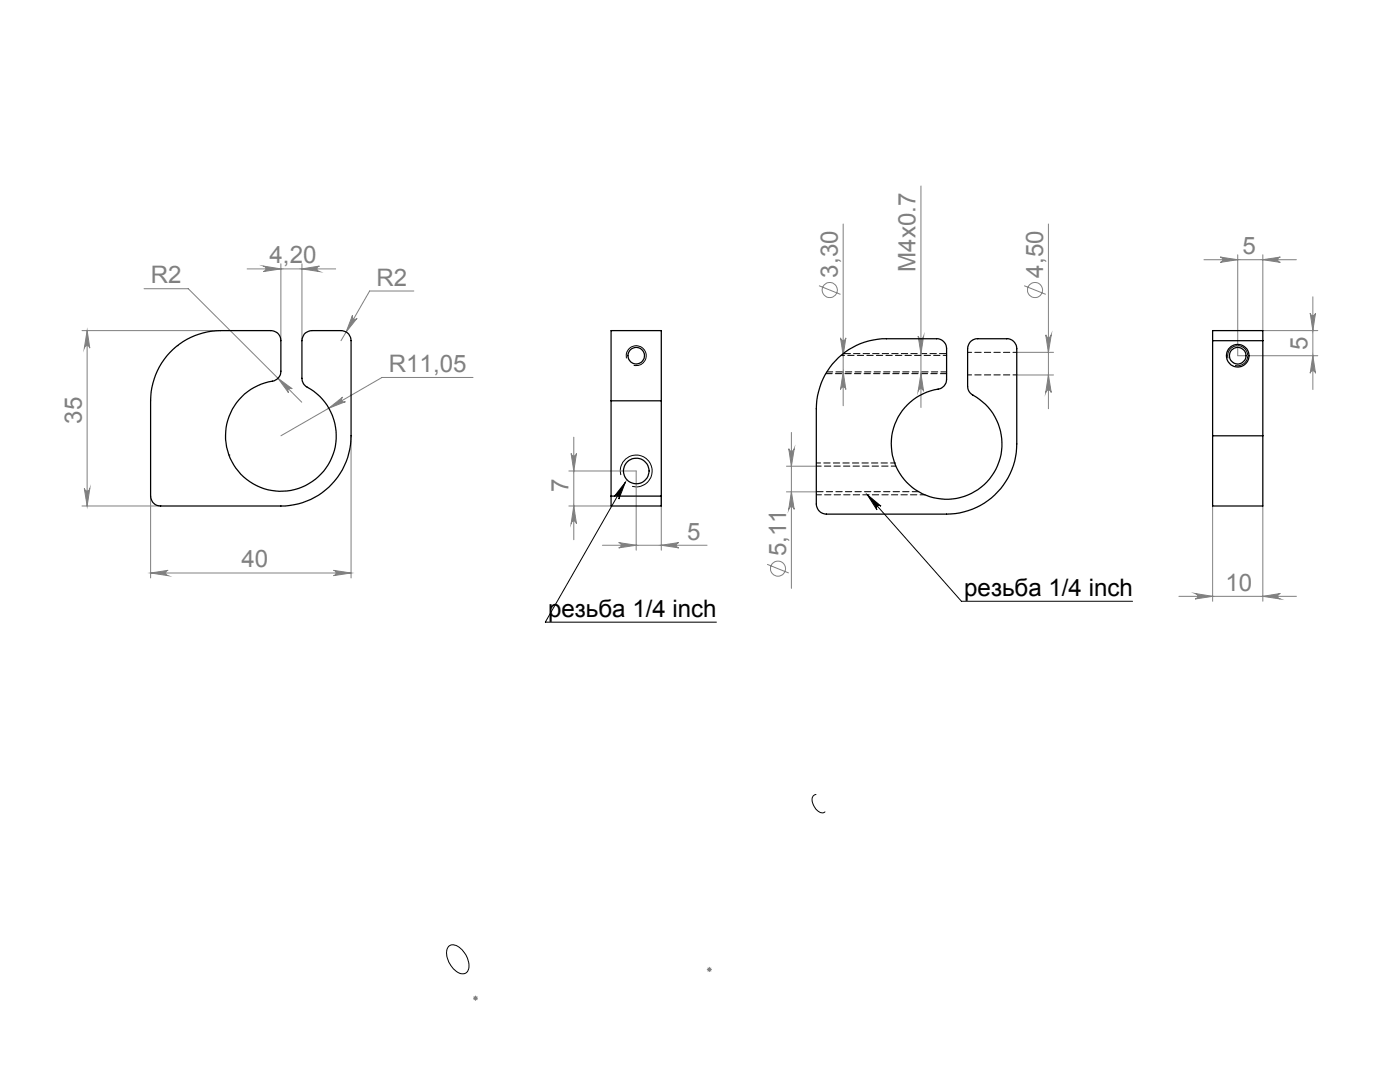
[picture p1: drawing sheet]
<svg xmlns="http://www.w3.org/2000/svg" width="279mm" height="216mm" viewBox="0 0 279 216" stroke-linecap="round" stroke-linejoin="round" font-family="sans-serif">
<g fill="none" stroke="#808080" stroke-width=".2">
<path d="M183.8 37.1v44.2M28.8 57.6h8.8l22.6 22.7M49.3 53.7h17.7M52.6 53.1l3.5 .6-3.5 .5a.55 .55 0 0 0 .5-.6 .55 .55 0 0 0-.5-.5zM56.1 52.6v15.4M60.3 52.6v15.4M60.3 53.7l3.4-.6a.55 .55 0 0 0-.5 .5 .55 .55 0 0 0 .5 .6zM82.6 58.1h-8.8l-5.7 9.9M163.4 57l4.3 1.7M168.3 44.7v36.3M204.4 57l4.3 1.7M209.2 44.7v36.9"/>
<path d="M240.3 51.8h18.4M243.5 51.3l3.5 .5-3.5 .6a.53 .53 0 0 0 .5-.6 .53 .53 0 0 0-.5-.5zM247 50.8v20.2h16M252 51.8l3.5-.5a.53 .53 0 0 0-.5 .5 .53 .53 0 0 0 .5 .6zM252 50.8v15.2h11M262 59.2v18.5M16.4 66h27.7M17.4 66l.5 3.5a.55 .55 0 0 0-.5-.5 .55 .55 0 0 0-.6 .5zM17.4 66v35M55.5 75.5l2.8 2.1a.54 .54 0 0 0-.7 0 .54 .54 0 0 0 0 .8zM70.3 62.9a.54 .54 0 0 0 .2 .7 .54 .54 0 0 0 .8-.1l-2.2 2.8zM94.4 75.3h-18.2l-20.1 11.7"/>
<path d="M167.7 67.4a.53 .53 0 0 0 .6 .5 .53 .53 0 0 0 .5-.5l-.5 3.5zM168.3 74.2l.5 3.5a.53 .53 0 0 0-.5-.5 .53 .53 0 0 0-.6 .5zM183.2 67.1a.55 .55 0 0 0 .6 .5 .55 .55 0 0 0 .5-.5l-.5 3.5zM183.8 74.6l.5 3.5a.55 .55 0 0 0-.5-.5 .55 .55 0 0 0-.6 .5zM202.9 70.3h7.4M202.9 74.8h7.4M208.7 66.8a.55 .55 0 0 0 .6 .6 .55 .55 0 0 0 .5-.6l-.6 3.5zM209.2 74.8l.6 3.5a.55 .55 0 0 0-.5-.5 .55 .55 0 0 0-.6 .5zM261.5 62.5a.53 .53 0 0 0 .5 .5 .53 .53 0 0 0 .5-.5l-.5 3.5zM262 71l.5 3.5a.53 .53 0 0 0-.5-.5 .53 .53 0 0 0-.5 .5zM16.8 97.5a.55 .55 0 0 0 .6 .5 .55 .55 0 0 0 .5-.5l-.5 3.5zM30.1 99v16.3"/>
<path d="M65.6 81.5l2.8-2.3a.53 .53 0 0 0-.2 .7 .53 .53 0 0 0 .7 .3zM70.1 87v28.3M113.5 94h13.5v15.8M114 90.5a.53 .53 0 0 0 .5 .5 .53 .53 0 0 0 .5-.5l-.5 3.5zM114.5 87.2v20.5M132 99v10.8M157 98.1h5.9M157 93h5.9M157.4 89.5a.55 .55 0 0 0 .6 .5 .55 .55 0 0 0 .5-.5l-.6 3.5zM157.9 86.3v31.1M157.9 98.1l.6 3.5a.55 .55 0 0 0-.5-.5 .55 .55 0 0 0-.6 .5zM16.4 101h15.7"/>
<path d="M30.1 114.3h40M30.1 114.3l3.4-.5a.53 .53 0 0 0-.5 .5 .53 .53 0 0 0 .5 .6zM66.6 113.8l3.5 .5-3.5 .6a.53 .53 0 0 0 .5-.6 .53 .53 0 0 0-.5-.5zM113.5 101h8.5M114.5 101l.5 3.5a.53 .53 0 0 0-.5-.5 .53 .53 0 0 0-.5 .5zM120.2 108.8h20.9M123.5 108.3l3.5 .5-3.5 .5a.53 .53 0 0 0 .5-.5 .53 .53 0 0 0-.5-.5zM132 108.8l3.5-.5a.53 .53 0 0 0-.5 .5 .53 .53 0 0 0 .5 .5zM153.1 112.6l4.3 1.7M235.3 119h23.4M238.5 118.4l3.5 .6-3.5 .5a.55 .55 0 0 0 .5-.5 .55 .55 0 0 0-.5-.6zM242 101v19"/>
<path d="M252 119l3.5-.6a.55 .55 0 0 0-.5 .6 .55 .55 0 0 0 .5 .5zM252 101v19M94.4 199.2h1M94.5 198.8l.7 .7M94.9 198.7v1M95.2 198.8l-.7 .7M141.1 193.5h1M141.2 193.1l.7 .7M141.6 192.9v1.1M141.9 193.1l-.7 .7"/>
<circle cx="165.6" cy="57.9" r="1.51"/>
<circle cx="206.6" cy="57.9" r="1.51"/>
<circle cx="155.3" cy="113.5" r="1.49"/>
</g>
<g fill="none" stroke="#000" stroke-width=".2">
<path d="M35.4 69h.1M125 71.5a2.01 2.01 0 0 1 1.8-2.5 2.01 2.01 0 0 1 2.2 2.1 2.01 2.01 0 0 1-2.5 1.8M168.3 70.6h.1M245.1 71.5a2 2 0 0 1 1.7-2.5 2 2 0 0 1 2.2 2.2 2 2 0 0 1-2.5 1.7M45.7 90.8h.1M123.9 94.8a3.2 3.2 0 0 1 2.8-4 3.2 3.2 0 0 1 3.4 3.5 3.2 3.2 0 0 1-3.9 2.7M124.8 96.3l-16 27.8h34.2M124.8 96.3l-1.3 3.3a.53 .53 0 0 0-.2-.7 .53 .53 0 0 0-.7 .2zM173.1 98.7l2.7 2.3a.55 .55 0 0 0-.7 0 .55 .55 0 0 0-.1 .7zM173.1 98.7l18.8 21.3h34.1M178.5 92.4h.1M162.9 158.5a1.11 1.11 0 0 0-.7 1.8 2.09 2.09 0 0 0 2.3 1.8l.1-.1"/>
<path d="M89.6 188.8a2.03 2.03 0 0 1 2.6 .7 4.3 4.3 0 0 1 1.2 4.1 1.43 1.43 0 0 1-2.3 .2 4.5 4.5 0 0 1-1.8-4.6z"/>
</g>
<path d="M164.8 74.6h24.1" fill="none" stroke="#000" stroke-width=".2" stroke-dasharray="1.3 .6"/>
<path d="M188.9 70.6h-20.6" fill="none" stroke="#000" stroke-width=".2" stroke-dasharray="1.3 .6" stroke-dashoffset="-.2"/>
<path d="M178.6 92.4h-15.7" fill="none" stroke="#000" stroke-width=".2" stroke-dasharray="1.3 .6" stroke-dashoffset=".4"/>
<path d="M162.9 98.7h21.7" fill="none" stroke="#000" stroke-width=".2" stroke-dasharray="1.3 .6" stroke-dashoffset=".3"/>
<path d="M124.8 96.3l-1.3 3.3a.53 .53 0 0 0-.2-.7 .53 .53 0 0 0-.7 .2zM173.1 98.7l2.7 2.3a.55 .55 0 0 0-.7 0 .55 .55 0 0 0-.1 .7z" fill="#000"/>
<g fill="#808080">
<path d="M252 51.8l3.5-.5a.53 .53 0 0 0-.5 .5 .53 .53 0 0 0 .5 .6zM243.5 51.3l3.5 .5-3.5 .6a.53 .53 0 0 0 .5-.6 .53 .53 0 0 0-.5-.5z"/>
<path d="M52.6 53.1l3.5 .6-3.5 .5a.55 .55 0 0 0 .5-.6 .55 .55 0 0 0-.5-.5zM60.3 53.7l3.4-.6a.55 .55 0 0 0-.5 .5 .55 .55 0 0 0 .5 .6zM30.1 114.3l3.4-.5a.53 .53 0 0 0-.5 .5 .53 .53 0 0 0 .5 .6zM66.6 113.8l3.5 .5-3.5 .6a.53 .53 0 0 0 .5-.6 .53 .53 0 0 0-.5-.5zM70.3 62.9l-1.2 3.4 2.2-2.8a.54 .54 0 0 1-.8 .2 .54 .54 0 0 1-.2-.8zM55.5 75.5l2.1 2.9a.54 .54 0 0 1 0-.8 .54 .54 0 0 1 .7 0zM65.6 81.5l3.3-1.3a.53 .53 0 0 1-.7-.2 .53 .53 0 0 1 .2-.8z"/>
<path d="M123.5 108.3l3.5 .5-3.5 .5a.53 .53 0 0 0 .5-.5 .53 .53 0 0 0-.5-.5zM132 108.8l3.5-.5a.53 .53 0 0 0-.5 .5 .53 .53 0 0 0 .5 .5z"/>
<path d="M16.8 97.5a.55 .55 0 0 0 .6 .5 .55 .55 0 0 0 .5-.5l-.5 3.5zM17.4 66l.5 3.5a.55 .55 0 0 0-.5-.5 .55 .55 0 0 0-.6 .5zM183.8 74.6l.5 3.5a.55 .55 0 0 0-.5-.5 .55 .55 0 0 0-.6 .5zM183.2 67.1a.55 .55 0 0 0 .6 .5 .55 .55 0 0 0 .5-.5l-.5 3.5zM157.9 98.1l.6 3.5a.55 .55 0 0 0-.5-.5 .55 .55 0 0 0-.6 .5zM157.4 89.5a.55 .55 0 0 0 .6 .5 .55 .55 0 0 0 .5-.5l-.6 3.5zM114.5 101l.5 3.5a.53 .53 0 0 0-.5-.5 .53 .53 0 0 0-.5 .5zM114 90.5a.53 .53 0 0 0 .5 .5 .53 .53 0 0 0 .5-.5l-.5 3.5z"/>
<path d="M261.5 62.5a.53 .53 0 0 0 .5 .5 .53 .53 0 0 0 .5-.5l-.5 3.5zM262 71l.5 3.5a.53 .53 0 0 0-.5-.5 .53 .53 0 0 0-.5 .5zM208.7 66.8a.55 .55 0 0 0 .6 .6 .55 .55 0 0 0 .5-.6l-.6 3.5zM209.2 74.8l.6 3.5a.55 .55 0 0 0-.5-.5 .55 .55 0 0 0-.6 .5zM167.7 67.4a.53 .53 0 0 0 .6 .5 .53 .53 0 0 0 .5-.5l-.5 3.5zM168.3 74.2l.5 3.5a.53 .53 0 0 0-.5-.5 .53 .53 0 0 0-.6 .5z"/>
<path d="M238.5 118.4l3.5 .6-3.5 .5a.55 .55 0 0 0 .5-.5 .55 .55 0 0 0-.5-.6zM252 119l3.5-.6a.55 .55 0 0 0-.5 .6 .55 .55 0 0 0 .5 .5z"/>
</g>
<g fill="none" stroke="#000" stroke-width=".25">
<path d="M33.9 70.4a14.1 14.1 0 0 1 10.2-4.4h9.9a1.97 1.97 0 0 1 2.1 2v6.1a2.23 2.23 0 0 1-2.5 2.1 11.1 11.1 0 0 0-7.1 16.2 11.1 11.1 0 0 0 17.6 2.2 11.1 11.1 0 0 0-3-17.5l-.6-.6-.2-1v-7.5a1.97 1.97 0 0 1 2-2h5.8a1.97 1.97 0 0 1 2 2v19a14 14 0 0 1-14 14h-24a1.97 1.97 0 0 1-2-2v-19a14.1 14.1 0 0 1 3.8-9.6zM122 80v-14h10v14M122 80h10M122 80v19M132 80v19M167.3 71.4a13.8 13.8 0 0 1 9.6-3.8h10a1.97 1.97 0 0 1 2 2v6.1a1.94 1.94 0 0 1-1.7 1.9 11.1 11.1 0 0 0-8.1 16 11.1 11.1 0 0 0 17.7 2.8 11.1 11.1 0 0 0-2.8-17.7l-.6-.6-.3-1v-7.5a1.97 1.97 0 0 1 2-2h5.8a1.97 1.97 0 0 1 2 2v19a14.1 14.1 0 0 1-14 14h-24a2.03 2.03 0 0 1-2-2v-19a14 14 0 0 1 4.4-10.2zM242 68v-2h10v2M242 68v19M242 68h10M252 68v19M122 99v2h10v-2M122 99h10"/>
<path d="M242 87v14h10v-14M242 87h10"/>
<circle cx="127" cy="71" r="1.65"/>
<circle cx="247" cy="71" r="2.26"/>
<circle cx="247" cy="71" r="1.65"/>
<circle cx="127" cy="94" r="2.56"/>
</g>
<path d="M162.9 98.1h20.5" fill="none" stroke="#000" stroke-width=".2" stroke-dasharray="1.3 .6" stroke-dashoffset="-.1"/>
<path d="M178.8 93h-15.9" fill="none" stroke="#000" stroke-width=".2" stroke-dasharray="1.3 .6" stroke-dashoffset=".3"/>
<path d="M193.1 74.8h9.8M202.9 70.3h-9.8" fill="none" stroke="#000" stroke-width=".2" stroke-dasharray="1.3 .6" stroke-dashoffset=".5"/>
<path d="M188.9 70.9h-21.1" fill="none" stroke="#000" stroke-width=".2" stroke-dasharray="1.3 .6" stroke-dashoffset=".6"/>
<path d="M165 74.2h23.9" fill="none" stroke="#000" stroke-width=".2" stroke-dasharray="1.3 .6" stroke-dashoffset=".1"/>
<g font-size="4.8" fill="#808080">
<text x="53.8" y="52.5">4,20</text>
<text x="248" y="50.7">5</text>
<text x="30.1" y="56.5">R2</text>
<text x="75.1" y="57">R2</text>
<text x="167.2" y="55.4" transform="rotate(-90 167.2 55.4)">3,30</text>
<text x="182.7" y="54.2" transform="rotate(-90 182.7 54.2)">M4x0.7</text>
<text x="208.2" y="55.4" transform="rotate(-90 208.2 55.4)">4,50</text>
<text x="261" y="69.8" transform="rotate(-90 261 69.8)">5</text>
<text x="77.6" y="74.2">R11,05</text>
<text x="16.3" y="84.5" transform="rotate(-90 16.3 84.5)">35</text>
<text x="113.5" y="98.1" transform="rotate(-90 113.5 98.1)">7</text>
<text x="137.1" y="107.7">5</text>
<text x="48.2" y="113.2">40</text>
<text x="156.9" y="111" transform="rotate(-90 156.9 111)">5,11</text>
<text x="244.6" y="117.9">10</text>
</g>
<g font-size="4.8">
<text x="192.4" y="118.9">резьба 1/4 inch</text>
<text x="109.4" y="123">резьба 1/4 inch</text>
</g>
</svg>
